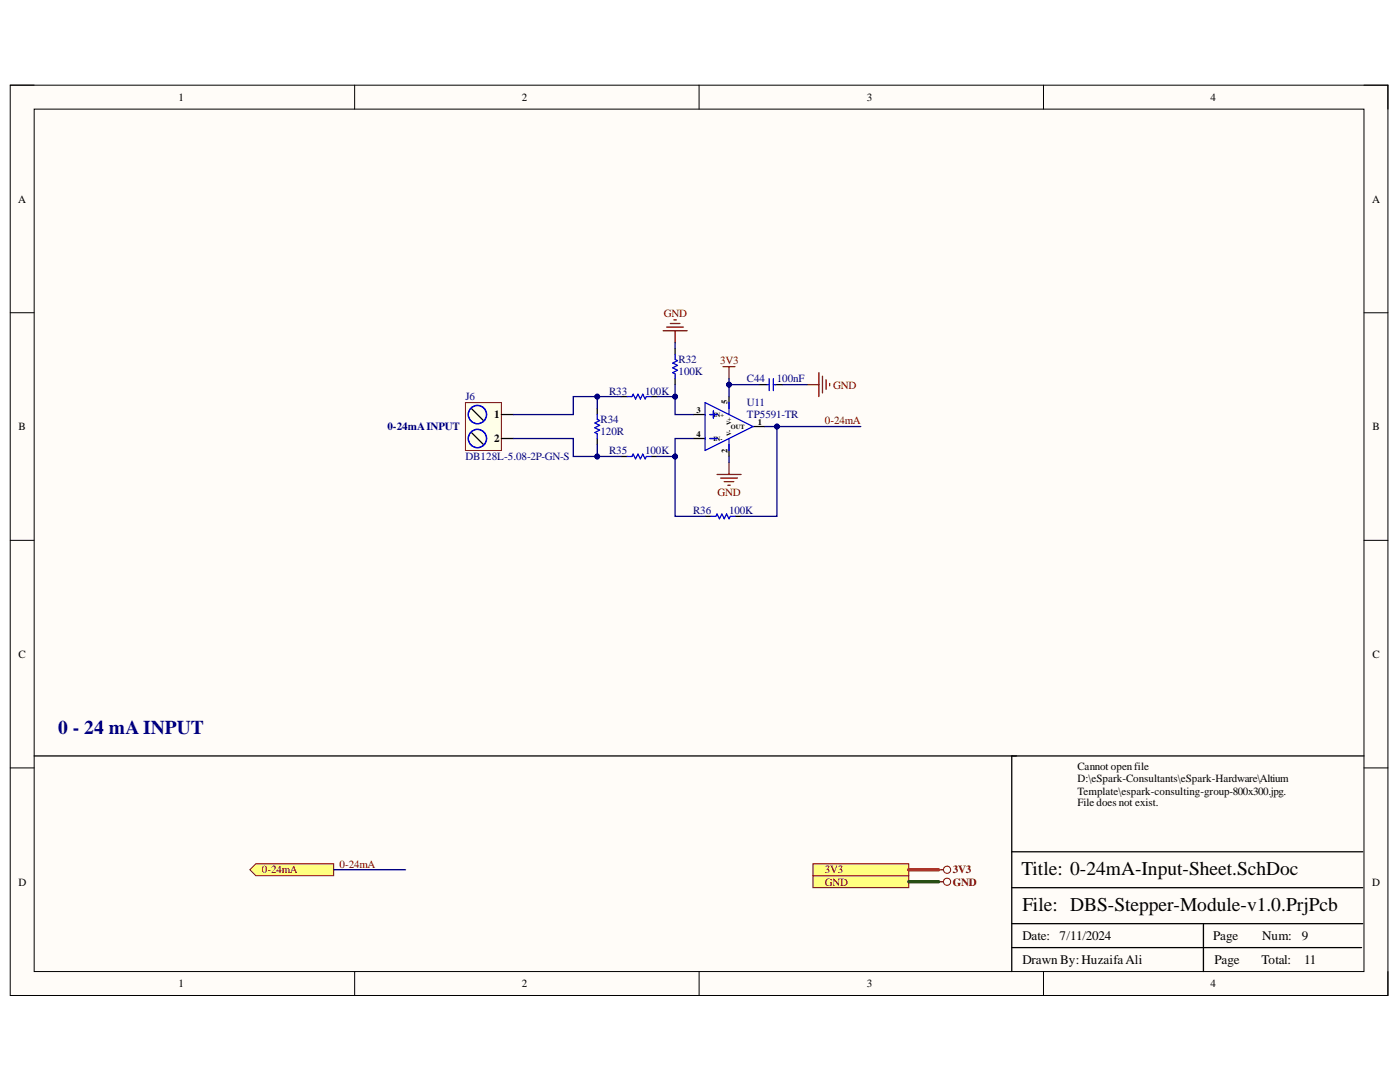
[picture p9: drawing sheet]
<svg xmlns="http://www.w3.org/2000/svg" width="279mm" height="216mm" viewBox="0 0 279 216" stroke-linecap="round" stroke-linejoin="round" font-family="sans-serif">
<path d="M2 17h275v181.6h-275z" fill-rule="evenodd" fill="#fffcf8"/>
<path d="M2 17h275v181.6h-275z" fill="none" stroke="#000" stroke-width=".2"/>
<path d="M6.8 21.8h265.4v172.1h-265.4z" fill-rule="evenodd" fill="#fffcf8"/>
<g fill="none" stroke="#000" stroke-width=".2">
<path d="M2 17h4.8M70.8 17v4.8M139.5 17v4.8M208.3 17v4.8M272.2 17h4.8v4.8M6.8 21.8h265.4v172.1h-265.4zM2 62.4h4.8M272.2 62.4h4.8M2 107.8h4.8M272.2 107.8h4.8M2 153.2h4.8M272.2 153.2h4.8"/>
<path d="M70.8 193.9v4.7M139.5 193.9v4.7M208.3 193.9v4.7M277 193.9v4.7"/>
</g>
<g fill="none" stroke="#000" stroke-width=".25">
<path d="M124 79.1h1.2M130 79.1h1.1M134.7 69.6v1.2M134.7 75.6v1.1M145.5 79.1v2.4M151.5 76.7h1.4M154.7 76.7h1.5M119.2 81.5v1.2M119.2 87.5v1.2M124 91.1h1.2M130 91.1h1.1M138.3 87.5h2.4"/>
<path d="M138.3 82.7h2.4M145.5 88.7v2.4M150.3 85.1h2.4M272.2 150.8h-70.3v43.1M201.9 177.1h70.1M201.9 170h70.1M201.9 189.1h69.8M201.9 184.3h70.1M240.2 184.3v9.6"/>
</g>
<g fill="none" stroke="#00f" stroke-width=".25">
<path d="M125.2 79.1h.9l.3-.4 .4 .9 .5-.9 .5 .9 .5-.9 .5 .9 .2-.5h1M134.7 70.8v.9l.5 .3-.9 .4 .9 .5-.9 .5 .9 .5-.9 .5 .4 .2v1M152.9 76.7h.5M153.5 75.6v2.3M154.3 76.7h.5M154.3 75.6v2.3M119.2 82.7v1l.5 .2-1 .5 1 .5-1 .5 1 .4-1 .5 .5 .2v1M125.2 91.1h.9l.3-.5 .4 1 .5-1 .5 1 .5-1 .5 1 .2-.5h1M140.7 80.3l9.6 4.8-9.6 4.8zM141.7 87.5h1.4M141.7 82.7h1.4M142.4 82v1.4"/>
<path d="M145.5 80.3v2.4M145.5 87.5v2.4"/>
</g>
<g fill="none" stroke="#800000" stroke-width=".25">
<path d="M132.3 66h4.8M133.1 65.3h3.3M133.8 64.6h1.9M134.5 63.8h.5M134.7 66v2.4M144.3 73.2h2.4M145.5 73.2v2.4M161 76.7h2.4M163.4 74.4v4.7M164.1 75.1v3.3M164.9 75.8v1.9M165.6 76.5v.5"/>
<path d="M143.1 94.7h4.8M143.8 95.4h3.4M144.5 96.1h1.9M145.3 96.8h.4M145.5 92.3v2.4"/>
</g>
<path d="M145.5 76.7h6" fill="none" stroke="#000080" stroke-width=".25"/>
<circle cx="145.5" cy="76.7" r=".48" fill="#000080"/>
<circle cx="145.5" cy="76.7" r=".48" fill="none" stroke="#000080" stroke-width=".2"/>
<path d="M131.1 79.1h3.6v3.6h3.6M134.7 68.4v1.2M156.2 76.7h4.8" fill="none" stroke="#000080" stroke-width=".25"/>
<circle cx="134.7" cy="79.1" r=".48" fill="#000080"/>
<circle cx="134.7" cy="79.1" r=".48" fill="none" stroke="#000080" stroke-width=".2"/>
<path d="M138.3 87.5h-3.6v3.6h-3.6" fill="none" stroke="#000080" stroke-width=".25"/>
<circle cx="134.7" cy="91.1" r=".48" fill="#000080"/>
<circle cx="134.7" cy="91.1" r=".48" fill="none" stroke="#000080" stroke-width=".2"/>
<path d="M119.2 88.7v2.4" fill="none" stroke="#000080" stroke-width=".25"/>
<circle cx="119.2" cy="91.1" r=".48" fill="#000080"/>
<circle cx="119.2" cy="91.1" r=".48" fill="none" stroke="#000080" stroke-width=".2"/>
<path d="M119.2 79.1v2.4" fill="none" stroke="#000080" stroke-width=".25"/>
<circle cx="119.2" cy="79.1" r=".48" fill="#000080"/>
<circle cx="119.2" cy="79.1" r=".48" fill="none" stroke="#000080" stroke-width=".2"/>
<path d="M134.7 76.7v2.4" fill="none" stroke="#000080" stroke-width=".25"/>
<circle cx="134.7" cy="79.1" r=".48" fill="#000080"/>
<circle cx="134.7" cy="79.1" r=".48" fill="none" stroke="#000080" stroke-width=".2"/>
<path d="M134.7 91.1v11.9h6M145.5 91.1v1.2" fill="none" stroke="#000080" stroke-width=".25"/>
<path d="M140.7 103h1.2M146.7 103h1.2" fill="none" stroke="#000" stroke-width=".25"/>
<path d="M141.9 103h1l.2-.4 .5 .9 .5-.9 .4 .9 .5-.9 .5 .9 .2-.5h1" fill="none" stroke="#00f" stroke-width=".25"/>
<circle cx="134.7" cy="91.1" r=".48" fill="#000080"/>
<circle cx="134.7" cy="91.1" r=".48" fill="none" stroke="#000080" stroke-width=".2"/>
<path d="M155.1 85.1v17.9h-7.2" fill="none" stroke="#000080" stroke-width=".25"/>
<circle cx="155.1" cy="85.1" r=".48" fill="#000080"/>
<circle cx="155.1" cy="85.1" r=".48" fill="none" stroke="#000080" stroke-width=".2"/>
<path d="M6.8 150.8h196.1" fill="none" stroke="#000" stroke-width=".25"/>
<path d="M152.7 85.1h19.1" fill="none" stroke="#000080" stroke-width=".25"/>
<circle cx="155.1" cy="85.1" r=".48" fill="#000080"/>
<circle cx="155.1" cy="85.1" r=".48" fill="none" stroke="#000080" stroke-width=".2"/>
<path d="M145.5 75.6v3.5" fill="none" stroke="#000080" stroke-width=".25"/>
<circle cx="145.5" cy="76.7" r=".48" fill="#000080"/>
<circle cx="145.5" cy="76.7" r=".48" fill="none" stroke="#000080" stroke-width=".2"/>
<path d="M162.2 174.7h19.2v2.4h-19.2z" fill-rule="evenodd" fill="#ffff80"/>
<g fill="none" stroke="#800000" stroke-width=".2">
<path d="M162.2 174.7h19.2v2.4h-19.2z"/>
<circle cx="189" cy="175.9" r=".72"/>
</g>
<path d="M187.3 175.9h1" fill="none" stroke="#800000" stroke-width=".25"/>
<path d="M181.4 175.9h5.9" fill="none" stroke="#274e13" stroke-width=".68"/>
<path d="M162.2 172.4h19.2v2.3h-19.2z" fill-rule="evenodd" fill="#ffff80"/>
<g fill="none" stroke="#800000" stroke-width=".2">
<path d="M162.2 172.4h19.2v2.3h-19.2z"/>
<circle cx="189" cy="173.5" r=".72"/>
</g>
<path d="M187.3 173.5h1" fill="none" stroke="#800000" stroke-width=".25"/>
<path d="M181.4 173.5h5.9" fill="none" stroke="#f00" stroke-width=".68"/>
<path d="M49.9 173.5l1.2-1.1h15.5v2.3h-15.5z" fill-rule="evenodd" fill="#ffff80"/>
<path d="M49.9 173.5l1.2-1.1h15.5v2.3h-15.5z" fill="none" stroke="#800000" stroke-width=".2"/>
<path d="M66.6 173.5h14.3" fill="none" stroke="#000080" stroke-width=".25"/>
<path d="M92.9 80.3h7.2v9.6h-7.2z" fill-rule="evenodd" fill="#ffffe8"/>
<path d="M92.9 80.3h7.2v9.6h-7.2z" fill="none" stroke="#800000" stroke-width=".2"/>
<path d="M94.1 81.5l2.4 2.4M94.1 86.3l2.4 2.4M100.1 82.7h2.4M100.1 87.5h2.4" fill="none" stroke="#000" stroke-width=".25"/>
<g fill="none" stroke="#00f" stroke-width=".25">
<circle cx="95.3" cy="87.5" r="1.82"/>
<circle cx="95.3" cy="82.7" r="1.82"/>
</g>
<path d="M102.5 87.5h11.9v3.6h9.6" fill="none" stroke="#000080" stroke-width=".25"/>
<circle cx="119.2" cy="91.1" r=".48" fill="#000080"/>
<circle cx="119.2" cy="91.1" r=".48" fill="none" stroke="#000080" stroke-width=".2"/>
<path d="M124 79.1h-9.6v3.6h-11.9" fill="none" stroke="#000080" stroke-width=".25"/>
<circle cx="119.2" cy="79.1" r=".48" fill="#000080"/>
<circle cx="119.2" cy="79.1" r=".48" fill="none" stroke="#000080" stroke-width=".2"/>
<text font-size="3.9" fill="#000080" x="11.6" y="146.5">0 - 24 mA INPUT</text>
<g font-size="3.9">
<text x="203.9" y="174.6">Title: 0-24mA-Input-Sheet.SchDoc</text>
<text x="204" y="181.8">File: DBS-Stepper-Module-v1.0.PrjPcb</text>
</g>
<g font-size="2.6">
<text x="204" y="187.6">Date:</text>
<text x="211.5" y="187.6">7/11/2024</text>
<text x="242.1" y="187.6">Page</text>
<text x="251.9" y="187.6">Num:</text>
<text x="259.8" y="187.6">9</text>
<text x="204" y="192.4">Drawn By: HuzaifaAli</text>
<text x="242.4" y="192.4">Page</text>
<text x="251.7" y="192.4">Total:</text>
<text x="260.3" y="192.4">11</text>
</g>
<g font-size="2.2">
<text x="35.6" y="20.1">1</text>
<text x="104.1" y="20.1">2</text>
<text x="173" y="20.1">3</text>
<text x="241.6" y="20.1">4</text>
<text x="3.6" y="40.4">A</text>
<text x="273.8" y="40.4">A</text>
<text x="98.6" y="83.5">1</text>
<text x="3.7" y="85.8">B</text>
<text x="98.6" y="88.3">2</text>
<text x="273.9" y="85.8">B</text>
<text x="3.7" y="131.3">C</text>
<text x="273.9" y="131.3">C</text>
<text x="215" y="153.7">Cannot openfile</text>
<text x="215" y="156.1">D:\eSpark-Consultants\eSpark-Hardware\Altium</text>
<text x="215" y="158.6">Template\espark-consulting-group-800x300.jpg.</text>
<text x="215" y="160.9">File does not exist.</text>
<text x="3.7" y="176.7">D</text>
<text x="273.8" y="176.7">D</text>
<text x="35.6" y="197">1</text>
<text x="104.1" y="197">2</text>
<text x="173" y="197">3</text>
<text x="241.6" y="197">4</text>
</g>
<g font-size="2.2" fill="#800000">
<text x="132.5" y="63.2">GND</text>
<text x="143.7" y="72.7">3V3</text>
<text x="166.3" y="77.5">GND</text>
<text x="164.6" y="84.6">0-24mA</text>
<text x="143.2" y="99">GND</text>
<text x="67.8" y="173.1">0-24mA</text>
<text x="52.3" y="174.3">0-24mA</text>
<text x="164.6" y="176.7">GND</text>
<text x="164.6" y="174.3">3V3</text>
<text x="190.2" y="176.7">GND</text>
<text x="190.2" y="174.3">3V3</text>
</g>
<g font-size="2.2" fill="#000080">
<text x="135.4" y="72.5">R32</text>
<text x="135.4" y="74.8">100K</text>
<text x="149" y="76.3">C44</text>
<text x="155.1" y="76.3">100nF</text>
<text x="92.9" y="79.9">J6</text>
<text x="121.6" y="78.7">R33</text>
<text x="128.7" y="78.7">100K</text>
<text x="149" y="81.1">U11</text>
<text x="149" y="83.5">TP5591-TR</text>
<text x="77.3" y="85.8">0-24mAINPUT</text>
<text x="119.9" y="84.5">R34</text>
<text x="119.9" y="86.8">120R</text>
<text x="92.9" y="91.8">DB128L-5.08-2P-GN-S</text>
<text x="121.6" y="90.7">R35</text>
<text x="128.7" y="90.7">100K</text>
<text x="138.3" y="102.6">R36</text>
<text x="145.5" y="102.6">100K</text>
</g>
<g font-size="1.7">
<text x="139" y="82.4">3</text>
<text x="145.2" y="80.6" transform="rotate(-90 145.2 80.6)">5</text>
<text x="139" y="87.2">4</text>
<text x="151.2" y="84.7">1</text>
<text x="145.2" y="90.4" transform="rotate(-90 145.2 90.4)">2</text>
</g>
<g font-size="1.3">
<text x="142.4" y="83.2">IN+</text>
<text x="142.4" y="87.9">IN-</text>
<text x="145.8" y="85.6">OUT</text>
<text x="145.9" y="87" transform="rotate(-90 145.9 87)">V-</text>
<text x="145.9" y="84.8" transform="rotate(-90 145.9 84.8)">V+</text>
</g>
</svg>
